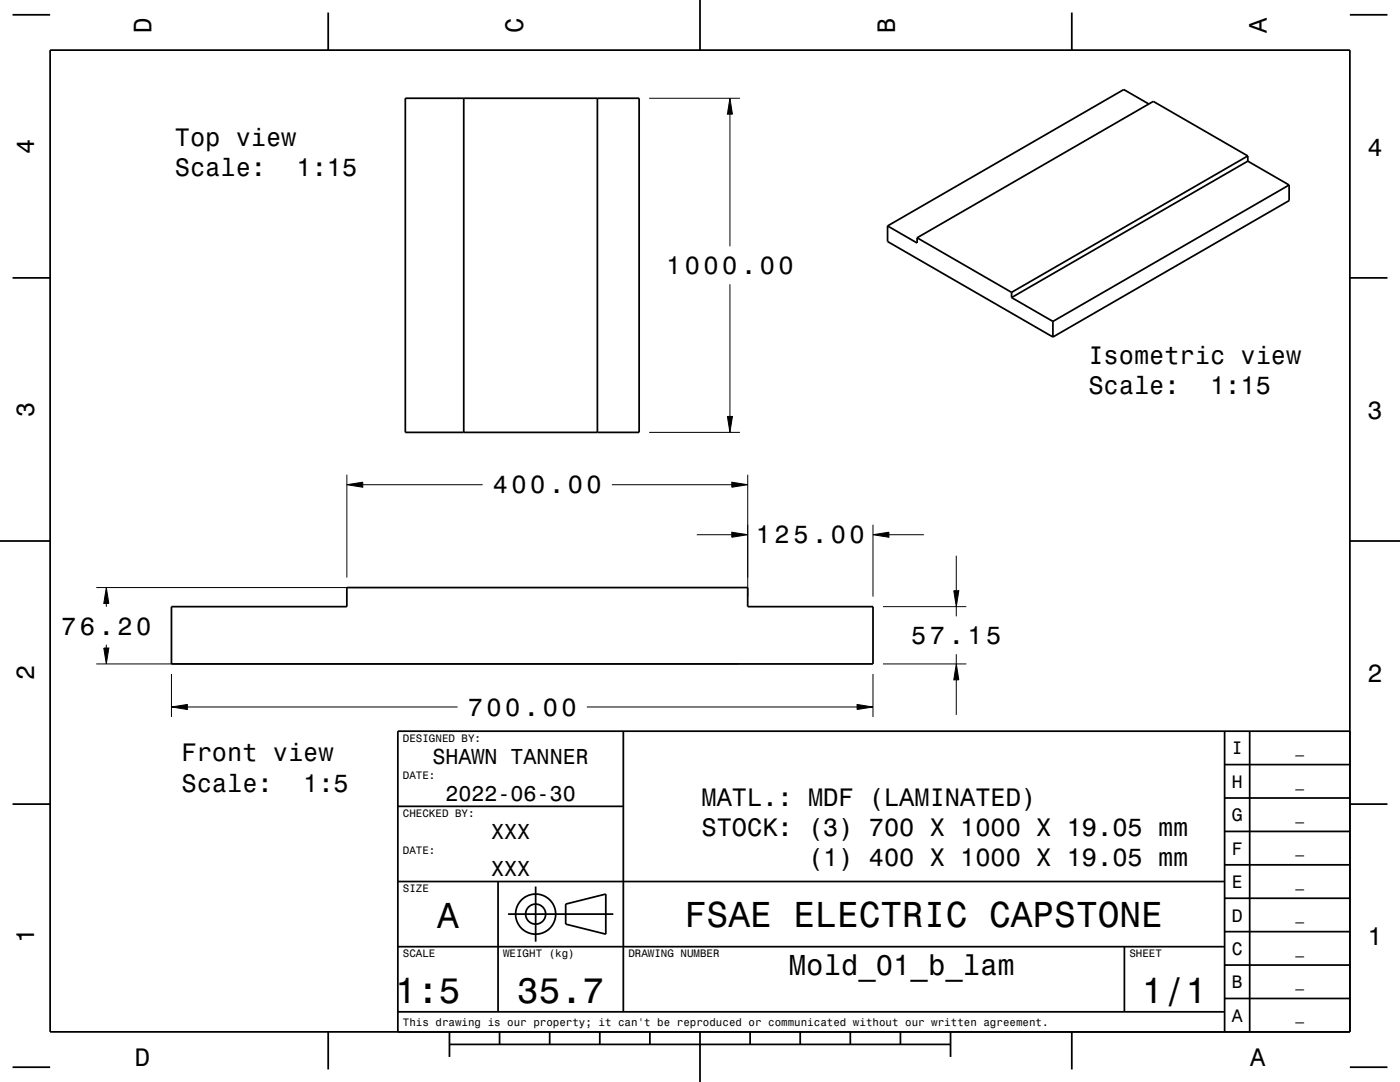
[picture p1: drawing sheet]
<svg xmlns="http://www.w3.org/2000/svg" width="279mm" height="216mm" viewBox="0 0 279 216" stroke-linecap="round" stroke-linejoin="round" font-family="sans-serif">
<g fill="none" stroke="#000" stroke-width=".2">
<path d="M129.6 19.6h18.1M145.7 19.6l.5 3.2h-1zM145.7 22.8v26.4M145.7 56.7v26.4M69.2 96.7l3.2-.5v1zM69.2 94.7v20.5M72.4 96.7h23.9M122.1 96.7h23.9M129.6 86.3h18.1M145.2 83.1h1l-.5 3.2zM146 96.2l3.2 .5-3.2 .5zM149.2 94.7v24.3"/>
<path d="M19.2 117.2h128M21.2 117.2l.5 3.2h-1zM139.1 106.7h6.9M146 106.2l3.2 .5-3.2 .5zM174.2 106.7l3.2-.5v1zM174.2 104.7v14.3M177.4 106.7h7M190.3 117.9h1.1l-.6 3.1zM190.8 110.9v7M19.2 132.5h128M20.7 129.3h1l-.5 3.2zM21.2 120.4v.7"/>
<path d="M21.2 128.6v.7M34.2 134.5v8.6M174.2 134.5v8.6M176.2 132.5h16.6M176.2 121h16.6M190.8 132.5l.6 3.2h-1.1zM190.8 121v2M190.8 130.5v2M190.8 135.7v6.9M34.2 141.1l3.2-.5v1zM37.4 141.1h53.9M117.1 141.1h53.9"/>
<path d="M171 140.6l3.2 .5-3.2 .5z"/>
</g>
<g fill="none" stroke="#000" stroke-width=".35">
<path d="M2.5 2.9h7.5M10 10h259.4v195.9h-259.4zM65.5 2.5v7.5M80.9 19.6h46.7v66.7h-46.7zM92.6 19.6v66.7M119.2 19.6v66.7M139.7 0v10M213.9 2.5v7.5M269.4 2.9h7.5M229.3 20.8l-5-2.9-47.2 27.2M249 31.1l-18.8-10.9-47.2 27.2M249 31.1l-47.1 27.2"/>
<path d="M249 32.2l-47.1 27.2M249 31.1v1.1M249 32.2l8.3 4.7M257.3 36.9l-47.2 27.2M257.3 36.9v3.1l-47.2 27.2M2.5 55.4h7.5M177.1 45.1l5.9 3.4v-1.1M177.1 45.1v3.1l33 19M183 47.4l18.9 10.9M201.9 58.3v1.1M201.9 59.4l8.2 4.7M269.4 55.4h7.5"/>
<path d="M210.1 64.1v3.1M0 107.9h10M269.4 107.9h10M34.2 121h35v-3.8h80v3.8h25v11.5h-140zM124.4 145.9v56M244.4 159.2h25M244.4 152.6h25M244.4 145.9v60M249.4 145.9v60M269.4 145.9h-190v60M2.5 160.5h7.5M79.4 175.9h165"/>
<path d="M79.4 160.9h45M99.4 175.9v26M106.9 176.9v11M244.4 179.2h25M244.4 172.6h25M244.4 165.9h25M269.4 160.5h7.5M79.4 188.9h165M101.4 182.4h21M112.9 180.4l8-2v8l-8-2zM224.4 188.9v13M244.4 199.2h25"/>
<path d="M244.4 192.6h25M244.4 185.9h25M2.5 213h7.5M65.5 205.9v7.5M79.4 201.9h165M89.7 208.4h100M89.7 205.9v5M99.7 205.9v2.5M109.7 205.9v2.5M119.7 205.9v2.5M129.7 205.9v2.5M139.7 205.9v10"/>
<path d="M149.7 205.9v2.5M159.7 205.9v2.5M169.7 205.9v2.5M179.7 205.9v2.5M189.7 205.9v5M213.9 205.9v7.5M269.4 213h7.5"/>
<circle cx="106.9" cy="182.4" r="2"/>
<circle cx="106.9" cy="182.4" r="4"/>
</g>
<g fill="#000">
<path d="M145.7 19.6l.5 3.2h-1z" fill-rule="evenodd"/>
<path d="M69.2 96.7l3.2-.5v1z" fill-rule="evenodd"/>
<path d="M145.2 83.1h1l-.5 3.2z" fill-rule="evenodd"/>
<path d="M146 96.2l3.2 .5-3.2 .5z" fill-rule="evenodd"/>
<path d="M146 106.2l3.2 .5-3.2 .5z" fill-rule="evenodd"/>
<path d="M174.2 106.7l3.2-.5v1z" fill-rule="evenodd"/>
<path d="M190.3 117.9h1.1l-.6 3.1z" fill-rule="evenodd"/>
<path d="M20.7 129.3h1l-.5 3.2z" fill-rule="evenodd"/>
<path d="M21.2 117.2l.5 3.2h-1z" fill-rule="evenodd"/>
<path d="M190.8 132.5l.6 3.2h-1.1z" fill-rule="evenodd"/>
<path d="M34.2 141.1l3.2-.5v1z" fill-rule="evenodd"/>
<path d="M171 140.6l3.2 .5-3.2 .5z" fill-rule="evenodd"/>
</g>
<g font-size="7.2">
<text x="87.2" y="185.2">A</text>
<text x="136.7" y="185">FSAE ELECTRIC CAPSTONE</text>
<text x="78.9" y="200.2">1:5</text>
<text x="103.2" y="200.2">35.7</text>
<text x="227.9" y="200.2">1/1</text>
</g>
<text font-size="5.8" x="157.4" y="194.5">Mold_01_b_lam</text>
<g font-size="5">
<text x="30.2" y="6.5" transform="rotate(-90 30.2 6.5)">D</text>
<text x="104.4" y="6.5" transform="rotate(-90 104.4 6.5)">C</text>
<text x="178.6" y="6.5" transform="rotate(-90 178.6 6.5)">B</text>
<text x="252.8" y="6.5" transform="rotate(-90 252.8 6.5)">A</text>
<text x="34.9" y="29.1">Top view</text>
<text x="6.8" y="30.7" transform="rotate(-90 6.8 30.7)">4</text>
<text x="34.9" y="35.2">Scale:</text>
<text x="59.2" y="35.2">1:15</text>
<text x="272.9" y="31">4</text>
<text x="132.9" y="54.7">1000.00</text>
<text x="217.2" y="72.6">Isometric view</text>
<text x="6.8" y="83.2" transform="rotate(-90 6.8 83.2)">3</text>
<text x="217.2" y="78.6">Scale:</text>
<text x="241.5" y="78.6">1:15</text>
<text x="272.9" y="83.5">3</text>
<text x="98.4" y="98.5">400.00</text>
<text x="150.9" y="108.4">125.00</text>
<text x="12.2" y="126.6">76.20</text>
<text x="181.9" y="128.5">57.15</text>
<text x="6.8" y="135.7" transform="rotate(-90 6.8 135.7)">2</text>
<text x="272.9" y="136">2</text>
<text x="93.4" y="142.8">700.00</text>
<text x="36.2" y="151.9">Front view</text>
<text x="36.2" y="158">Scale:</text>
<text x="60.5" y="158">1:5</text>
<text x="140" y="160.8">MATL.: MDF (LAMINATED)</text>
<text x="140" y="166.8">STOCK: (3) 700 X 1000 X 19.05 mm</text>
<text x="161.3" y="172.9">(1) 400 X 1000 X 19.05 mm</text>
<text x="6.8" y="188.2" transform="rotate(-90 6.8 188.2)">1</text>
<text x="272.9" y="188.5">1</text>
<text x="26.9" y="212.7">D</text>
<text x="249.5" y="212.7">A</text>
</g>
<g font-size="4.3">
<text x="86.3" y="152.4">SHAWN TANNER</text>
<text x="88.9" y="159.9">2022-06-30</text>
<text x="98" y="167.4">XXX</text>
<text x="98" y="174.9">XXX</text>
</g>
<g font-size="3.6">
<text x="245.8" y="150.5">I</text>
<text x="245.8" y="157.2">H</text>
<text x="245.8" y="163.9">G</text>
<text x="245.8" y="170.5">F</text>
<text x="245.8" y="177.2">E</text>
<text x="245.8" y="183.9">D</text>
<text x="245.8" y="190.5">C</text>
<text x="245.8" y="197.2">B</text>
<text x="245.8" y="203.9">A</text>
</g>
<g font-size="2.9">
<text x="258.5" y="150.3">_</text>
<text x="258.5" y="156.9">_</text>
<text x="258.5" y="163.6">_</text>
<text x="258.5" y="170.3">_</text>
<text x="258.5" y="176.9">_</text>
<text x="258.5" y="183.6">_</text>
<text x="258.5" y="190.3">_</text>
<text x="258.5" y="196.9">_</text>
<text x="258.5" y="203.6">_</text>
</g>
<g font-size="2.2">
<text x="80.4" y="148">DESIGNED BY:</text>
<text x="80.4" y="155.5">DATE:</text>
<text x="80.4" y="163">CHECKED BY:</text>
<text x="80.4" y="170.5">DATE:</text>
<text x="80.4" y="178">SIZE</text>
<text x="80.4" y="191">SCALE</text>
<text x="100.4" y="191">WEIGHT (kg)</text>
<text x="125.4" y="191">DRAWING NUMBER</text>
<text x="225.4" y="191">SHEET</text>
<text x="80.4" y="204.7">This drawing is our property; it can't be reproduced or communicated without our written agreement.</text>
</g>
</svg>
